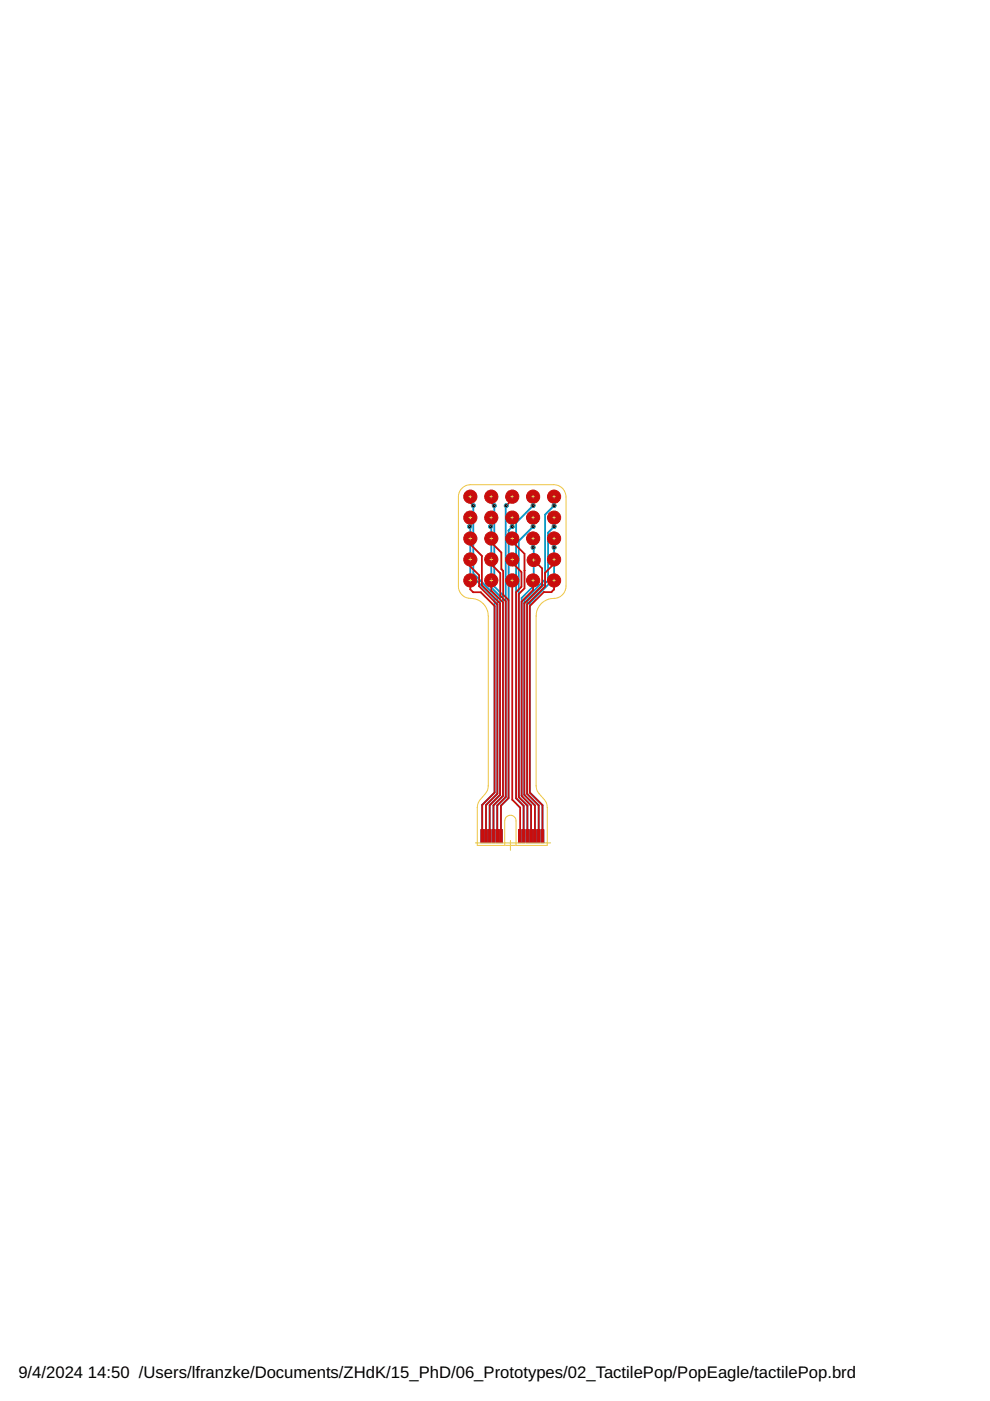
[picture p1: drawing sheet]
<svg xmlns="http://www.w3.org/2000/svg" width="210mm" height="297mm" viewBox="0 0 210 297" stroke-linecap="round" stroke-linejoin="round" font-family="sans-serif">
<g fill="#0696d7" stroke="#0696d7" stroke-width=".21">
<path d="M114.7 175.9h.6v2.8h-.6z"/>
<path d="M113.9 175.9h.6v2.8h-.6z"/>
<path d="M113.1 175.9h.6v2.8h-.6z"/>
<path d="M112.3 175.9h.6v2.8h-.6z"/>
<path d="M111.5 175.9h.6v2.8h-.6z"/>
<path d="M110.7 175.9h.6v2.8h-.6z"/>
<path d="M109.9 175.9h.6v2.8h-.6z"/>
<path d="M105.9 175.9h.6v2.8h-.6z"/>
<path d="M105.2 175.9h.5v2.8h-.5z"/>
<path d="M104.4 175.9h.5v2.8h-.5z"/>
<path d="M103.5 175.9h.6v2.8h-.6z"/>
<path d="M102.8 175.9h.5v2.8h-.5z"/>
<path d="M102 175.9h.5v2.8h-.5z"/>
</g>
<path d="M99.6 111.7h.1v10.1l5.2 5.1v41.1l-2.7 2.7v6.6M100.4 107.2v14.4l5.1 5.1v41.6l-2.5 2.4v6.6M104 111.7h.2v12.9l1.8 1.8v42.1l-2.2 2.2v6.6M104.8 107.2v17.1l1.8 1.9v42.5l-2 2.1v6.5M107.3 107.2l-.1 61.8-1.8 1.8v6.5M108.6 111.7l-.8 .7v56.8l-1.6 1.6v6.5M113 116.1l.2 .1v8l-2.6 2.6v42l2 2v6.5M113 111.7l-3 3v54.3l1.8 1.8v6.5M113 107.2l-3.6 3.6v58.4l1.6 1.7v6.4M117.5 111.7l-1.3 1.2v10.2l-4.4 4.4v40.8l2.4 2.5v6.5M117.5 116.1v6.6l-5.2 5.1v40.2l2.7 2.7v6.6M117.5 107.2l-1.9 1.9v13.8l-4.4 4.4v41.2l2.2 2.3v6.5" fill="none" stroke="#0696d7" stroke-width=".38"/>
<circle cx="100.4" cy="107.2" r=".4" fill="#0dab76" stroke="#0dab76" stroke-width=".21"/>
<circle cx="100.4" cy="107.2" r=".19" fill="#fff" stroke="#000" stroke-width=".21"/>
<circle cx="104" cy="111.7" r=".4" fill="#0dab76" stroke="#0dab76" stroke-width=".21"/>
<circle cx="104" cy="111.7" r=".19" fill="#fff" stroke="#000" stroke-width=".21"/>
<circle cx="107.3" cy="107.2" r=".4" fill="#0dab76" stroke="#0dab76" stroke-width=".21"/>
<circle cx="107.3" cy="107.2" r=".19" fill="#fff" stroke="#000" stroke-width=".21"/>
<circle cx="108.6" cy="111.7" r=".4" fill="#0dab76" stroke="#0dab76" stroke-width=".21"/>
<circle cx="108.6" cy="111.7" r=".19" fill="#fff" stroke="#000" stroke-width=".21"/>
<circle cx="117.5" cy="111.7" r=".4" fill="#0dab76" stroke="#0dab76" stroke-width=".21"/>
<circle cx="117.5" cy="111.7" r=".19" fill="#fff" stroke="#000" stroke-width=".21"/>
<circle cx="117.5" cy="116.1" r=".4" fill="#0dab76" stroke="#0dab76" stroke-width=".21"/>
<circle cx="117.5" cy="116.1" r=".19" fill="#fff" stroke="#000" stroke-width=".21"/>
<circle cx="99.6" cy="111.7" r=".4" fill="#0dab76" stroke="#0dab76" stroke-width=".21"/>
<circle cx="99.6" cy="111.7" r=".19" fill="#fff" stroke="#000" stroke-width=".21"/>
<circle cx="104.8" cy="107.2" r=".4" fill="#0dab76" stroke="#0dab76" stroke-width=".21"/>
<circle cx="104.8" cy="107.2" r=".19" fill="#fff" stroke="#000" stroke-width=".21"/>
<circle cx="113" cy="116.1" r=".4" fill="#0dab76" stroke="#0dab76" stroke-width=".21"/>
<circle cx="113" cy="116.1" r=".19" fill="#fff" stroke="#000" stroke-width=".21"/>
<circle cx="117.5" cy="107.2" r=".4" fill="#0dab76" stroke="#0dab76" stroke-width=".21"/>
<circle cx="117.5" cy="107.2" r=".19" fill="#fff" stroke="#000" stroke-width=".21"/>
<circle cx="113" cy="107.2" r=".4" fill="#0dab76" stroke="#0dab76" stroke-width=".21"/>
<circle cx="113" cy="107.2" r=".19" fill="#fff" stroke="#000" stroke-width=".21"/>
<circle cx="113" cy="111.7" r=".4" fill="#0dab76" stroke="#0dab76" stroke-width=".21"/>
<circle cx="113" cy="111.7" r=".19" fill="#fff" stroke="#000" stroke-width=".21"/>
<g fill="#c90d0c" stroke="#c90d0c" stroke-width=".21">
<circle cx="99.7" cy="109.7" r="1.4"/>
<circle cx="99.7" cy="105.3" r="1.4"/>
<circle cx="104.2" cy="109.7" r="1.4"/>
<circle cx="104.2" cy="105.3" r="1.4"/>
<circle cx="108.6" cy="105.3" r="1.4"/>
<circle cx="108.6" cy="109.7" r="1.4"/>
<circle cx="113" cy="105.3" r="1.4"/>
<circle cx="113" cy="109.7" r="1.4"/>
<circle cx="99.7" cy="123.1" r="1.4"/>
<circle cx="117.5" cy="109.7" r="1.4"/>
<circle cx="117.5" cy="114.2" r="1.4"/>
<circle cx="117.5" cy="123.1" r="1.4"/>
<circle cx="117.5" cy="118.6" r="1.4"/>
<circle cx="113.2" cy="118.7" r="1.4"/>
<circle cx="113" cy="123.1" r="1.4"/>
<circle cx="108.6" cy="114.2" r="1.4"/>
<circle cx="108.6" cy="118.6" r="1.4"/>
<circle cx="108.6" cy="123.1" r="1.4"/>
<circle cx="117.5" cy="105.3" r="1.4"/>
<circle cx="113" cy="114.2" r="1.4"/>
<circle cx="104.2" cy="114.2" r="1.4"/>
<circle cx="104.2" cy="118.6" r="1.4"/>
<circle cx="104.2" cy="123.1" r="1.4"/>
<circle cx="99.7" cy="114.2" r="1.4"/>
<circle cx="99.7" cy="118.6" r="1.4"/>
</g>
<g fill="#c90d0c" stroke="#c90d0c" stroke-width=".21">
<path d="M114.7 175.9h.6v2.8h-.6z"/>
<path d="M113.9 175.9h.6v2.8h-.6z"/>
<path d="M113.1 175.9h.6v2.8h-.6z"/>
<path d="M112.3 175.9h.6v2.8h-.6z"/>
<path d="M111.5 175.9h.6v2.8h-.6z"/>
<path d="M110.7 175.9h.6v2.8h-.6z"/>
<path d="M109.9 175.9h.6v2.8h-.6z"/>
<path d="M105.9 175.9h.6v2.8h-.6z"/>
<path d="M105.2 175.9h.5v2.8h-.5z"/>
<path d="M104.4 175.9h.5v2.8h-.5z"/>
<path d="M103.5 175.9h.6v2.8h-.6z"/>
<path d="M102.8 175.9h.5v2.8h-.5z"/>
<path d="M102 175.9h.5v2.8h-.5z"/>
</g>
<g fill="none" stroke="#c90d0c" stroke-width=".38">
<path d="M99.7 105.3v1.3l.7 .6M99.7 109.7v1.8l-.1 .2M99.7 114.2v1.2l2.5 2.5v6.2l3.8 3.8v40.6l-2.2 2.2v6.6M99.7 118.6v1.5l1.9 1.9v2.3l3.8 3.8M104.2 109.7v2h-.2M104.2 105.3v1.3l.6 .6M104.2 114.2v.8l2.1 2.2v3.5l.4 .4v5l1.1 1.1v42l-1.6 1.6v6.5M104.2 118.6v1l1.9 1.9v4.8l1.1 1.2v41.5l-1.8 1.8v6.5M108.6 105.3v.6l-1.3 1.3M108.6 109.7v2M108.6 114.2v.6l2.6 2.6v7.3l-1.2 1.2v43.1l1.8 1.8v6.5M108.6 118.6v.7l2 2v3.1l-1.2 1.1v43.7l1.6 1.7v6.4"/>
<path d="M113 105.3v1.9M113 109.7v2M113 114.2v1.9M113.2 118.7l1.7 1.8v3.6l-3.7 3.8v40.6l2.2 2.3v6.5M117.5 105.3v1.9M117.5 109.7v2M117.5 114.2v1.9M117.5 118.6v.9l-1.9 2v2.9l-3.8 3.8v40.1l2.4 2.5v6.5M99.7 123.1v1.9l.6 .6h1.6l3 2.9v39.5l-2.7 2.7v6.6M104.2 123.1v2.1l2.4 2.5v41l-2 2.1v6.5M105.4 128.1h.1M105.5 128.1v40.2l-2.5 2.4v6.6"/>
<path d="M108.6 123.1v46.4l1.7 1.7-.1 6.1M111.2 120.9h.1M113 123.1v2l-2.4 2.5v41.2l2 2v6.5M117.5 123.1v1.9l-.6 .5h-1.6l-3 3v39.5l2.7 2.7v6.6"/>
</g>
<circle cx="100.4" cy="107.2" r=".4" fill="#0dab76" stroke="#0dab76" stroke-width=".21"/>
<circle cx="100.4" cy="107.2" r=".19" fill="#fff" stroke="#000" stroke-width=".21"/>
<circle cx="104" cy="111.7" r=".4" fill="#0dab76" stroke="#0dab76" stroke-width=".21"/>
<circle cx="104" cy="111.7" r=".19" fill="#fff" stroke="#000" stroke-width=".21"/>
<circle cx="107.3" cy="107.2" r=".4" fill="#0dab76" stroke="#0dab76" stroke-width=".21"/>
<circle cx="107.3" cy="107.2" r=".19" fill="#fff" stroke="#000" stroke-width=".21"/>
<circle cx="108.6" cy="111.7" r=".4" fill="#0dab76" stroke="#0dab76" stroke-width=".21"/>
<circle cx="108.6" cy="111.7" r=".19" fill="#fff" stroke="#000" stroke-width=".21"/>
<circle cx="117.5" cy="111.7" r=".4" fill="#0dab76" stroke="#0dab76" stroke-width=".21"/>
<circle cx="117.5" cy="111.7" r=".19" fill="#fff" stroke="#000" stroke-width=".21"/>
<circle cx="117.5" cy="116.1" r=".4" fill="#0dab76" stroke="#0dab76" stroke-width=".21"/>
<circle cx="117.5" cy="116.1" r=".19" fill="#fff" stroke="#000" stroke-width=".21"/>
<circle cx="99.6" cy="111.7" r=".4" fill="#0dab76" stroke="#0dab76" stroke-width=".21"/>
<circle cx="99.6" cy="111.7" r=".19" fill="#fff" stroke="#000" stroke-width=".21"/>
<circle cx="104.8" cy="107.2" r=".4" fill="#0dab76" stroke="#0dab76" stroke-width=".21"/>
<circle cx="104.8" cy="107.2" r=".19" fill="#fff" stroke="#000" stroke-width=".21"/>
<circle cx="113" cy="116.1" r=".4" fill="#0dab76" stroke="#0dab76" stroke-width=".21"/>
<circle cx="113" cy="116.1" r=".19" fill="#fff" stroke="#000" stroke-width=".21"/>
<circle cx="117.5" cy="107.2" r=".4" fill="#0dab76" stroke="#0dab76" stroke-width=".21"/>
<circle cx="117.5" cy="107.2" r=".19" fill="#fff" stroke="#000" stroke-width=".21"/>
<circle cx="113" cy="107.2" r=".4" fill="#0dab76" stroke="#0dab76" stroke-width=".21"/>
<circle cx="113" cy="107.2" r=".19" fill="#fff" stroke="#000" stroke-width=".21"/>
<circle cx="113" cy="111.7" r=".4" fill="#0dab76" stroke="#0dab76" stroke-width=".21"/>
<circle cx="113" cy="111.7" r=".19" fill="#fff" stroke="#000" stroke-width=".21"/>
<path d="M100.8 178.7h15.9" fill="none" stroke="#c8c832" stroke-width=".21"/>
<g fill="none" stroke="#afd134" stroke-width=".21">
<path d="M99.4 114.2h.6M99.4 118.6h.6M99.4 109.7h.6M99.4 105.3h.6M99.7 105v.6M99.7 109.5v.5M99.7 113.9v.6M99.7 118.3v.6M103.8 114.2h.7M103.8 118.6h.7M103.9 109.7h.5M103.9 105.3h.5"/>
<path d="M104.2 105v.6M104.2 109.5v.5M104.2 113.9v.6M104.2 118.3v.6M108.3 109.7h.6M108.3 105.3h.6M108.3 114.2h.6M108.3 118.6h.6M108.6 105v.6M108.6 109.5v.5M108.6 113.9v.6M108.6 118.3v.6"/>
<path d="M112.8 109.7h.5M112.8 105.3h.5M112.8 114.2h.5M112.9 118.7h.6M113 105v.6M113 109.5v.5M113 113.9v.6M113.2 118.5v.5M117.2 109.7h.6M117.2 105.3h.6M117.2 114.2h.6M117.2 118.6h.6"/>
<path d="M117.5 105v.6M117.5 109.5v.5M117.5 113.9v.6M117.5 118.3v.6M99.4 123.1h.6M99.7 122.8v.5M103.8 123.1h.7M104.2 122.7v.7M108.3 123.1h.6M108.6 122.8v.5M112.8 123.1h.5M113 122.8v.5"/>
<path d="M117.2 123.1h.6M117.5 122.8v.5M107.2 179.2h2M108.2 178.2v2.1"/>
</g>
<path d="M97.8 103.7a2.54 2.54 0 0 1 2-.9h17.6a2.61 2.61 0 0 1 2.6 2.6v18.9a2.75 2.75 0 0 1-3.1 2.6 3.8 3.8 0 0 0-3.2 3.7l.1 36.7a5.5 5.5 0 0 0 1.6 2.2l.4 .6 .2 1.1v8h-6.6v-5.1a1.2 1.2 0 0 0-1.2-1.3 1.2 1.2 0 0 0-1.2 1.3v5.1h-5.8v-8.4a4.5 4.5 0 0 1 1.7-2.5 2.45 2.45 0 0 0 .6-1.7v-36a3.8 3.8 0 0 0-4.2-3.8 2.56 2.56 0 0 1-2.1-2.5v-18.9l.1-.9z" fill="none" stroke="#eec643" stroke-width=".21"/>
<g font-size="3.5">
<text x="3.9" y="292.1">9/4/2024</text>
<text x="18.6" y="292.1">14:50 /Users/lfranzke/Documents/ZHdK/15_PhD/06_Prototypes/02_TactilePop/PopEagle/tactilePop.brd</text>
</g>
</svg>
